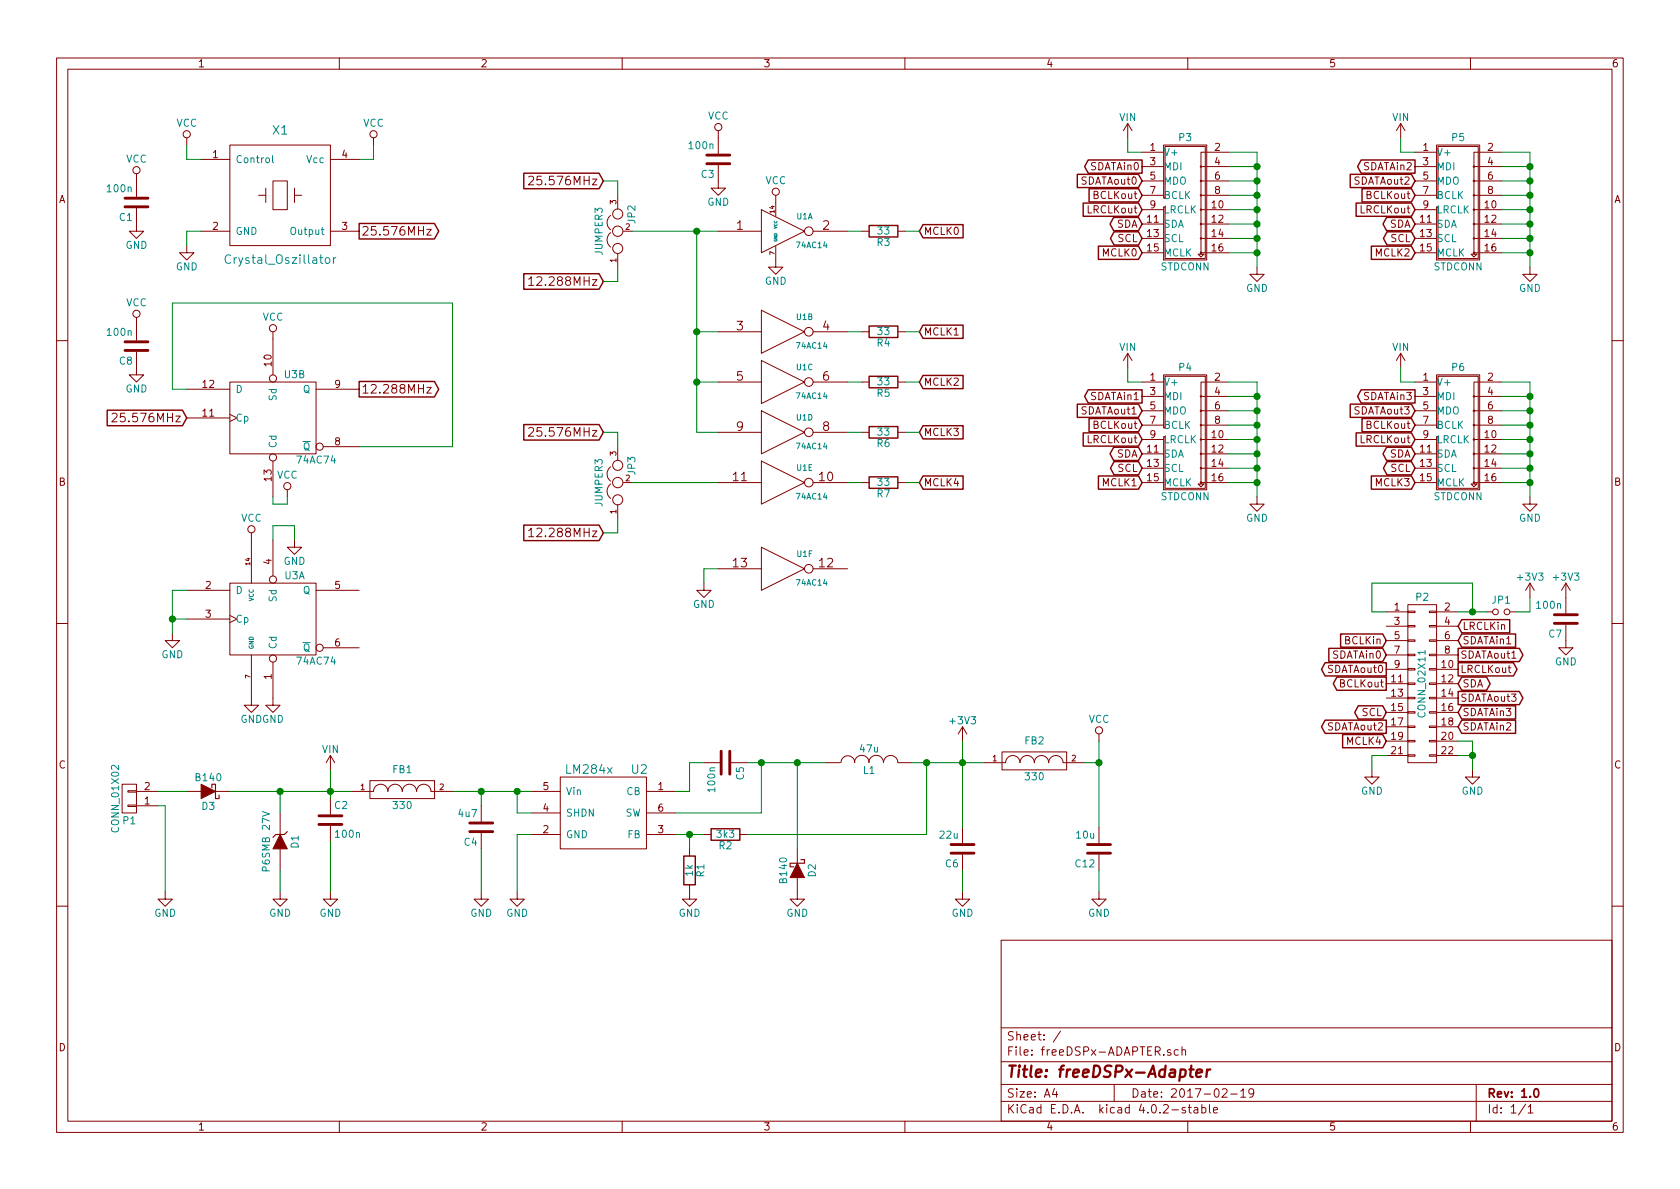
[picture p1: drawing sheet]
EESchema Schematic File Version 2
LIBS:fdsp_amplifier
LIBS:fdsp_connector
LIBS:fdsp_converter
LIBS:fdsp_device
LIBS:fdsp_digital
LIBS:fdsp_dsp
LIBS:fdsp_mechanical
LIBS:fdsp_pinhead
LIBS:fdsp_power
LIBS:fdsp_regulator
LIBS:fdsp_transistor
LIBS:power
LIBS:device
LIBS:transistors
LIBS:conn
LIBS:linear
LIBS:regul
LIBS:74xx
LIBS:cmos4000
LIBS:adc-dac
LIBS:memory
LIBS:xilinx
LIBS:microcontrollers
LIBS:dsp
LIBS:microchip
LIBS:analog_switches
LIBS:motorola
LIBS:texas
LIBS:intel
LIBS:audio
LIBS:interface
LIBS:digital-audio
LIBS:philips
LIBS:display
LIBS:cypress
LIBS:siliconi
LIBS:opto
LIBS:atmel
LIBS:contrib
LIBS:valves
LIBS:freeDSPx-STANDARD_CONNECTOR_ADAPTER-cache
EELAYER 25 0
EELAYER END
$Descr A4 11693 8268
encoding utf-8
Sheet 1 1
Title "freeDSPx-Adapter"
Date "2017-02-19"
Rev "1.0"
Comp ""
Comment1 ""
Comment2 ""
Comment3 ""
Comment4 ""
$EndDescr
$Comp
L GND #PWR01
U 1 1
P 8750 1850
F 0 "#PWR01" H 8750 1600 50  0001 C CNN
F 1 "GND" H 8750 1700 50  0000 C CNN
F 2 "" H 8750 1850 50  0000 C CNN
F 3 "" H 8750 1850 50  0000 C CNN
	1    8750 1850
	1    0    0    -1  
$EndComp
Wire Wire Line
	8550 1750 8750 1750
Wire Wire Line
	8750 1050 8750 1850
Wire Wire Line
	8550 1650 8750 1650
Connection ~ 8750 1750
Wire Wire Line
	8550 1550 8750 1550
Connection ~ 8750 1650
Wire Wire Line
	8550 1450 8750 1450
Connection ~ 8750 1550
Wire Wire Line
	8550 1350 8750 1350
Connection ~ 8750 1450
Wire Wire Line
	8550 1250 8750 1250
Connection ~ 8750 1350
Wire Wire Line
	8550 1150 8750 1150
Connection ~ 8750 1250
Wire Wire Line
	8550 1050 8750 1050
Connection ~ 8750 1150
$Comp
L Crystal_Oszillator X1
U 1 1
P 1950 1350
F 0 "X1" H 1950 1800 60  0000 C CNN
F 1 "Crystal_Oszillator" H 1950 900 60  0000 C CNN
F 2 "fdsp_crystal-oscillator:XO91_HandSoldering" H 1850 1250 60  0001 C CNN
F 3 "http://cdn-reichelt.de/documents/datenblatt/B400/XO91.pdf" H 1850 1250 60  0001 C CNN
F 4 "XO91 24.57600" H 1950 1350 60  0001 C CNN "Reichelt_Best_Nr"
	1    1950 1350
	1    0    0    -1  
$EndComp
$Comp
L GND #PWR02
U 1 1
P 1300 1700
F 0 "#PWR02" H 1300 1450 50  0001 C CNN
F 1 "GND" H 1300 1550 50  0000 C CNN
F 2 "" H 1300 1700 50  0000 C CNN
F 3 "" H 1300 1700 50  0000 C CNN
	1    1300 1700
	1    0    0    -1  
$EndComp
Wire Wire Line
	1400 1600 1300 1600
Wire Wire Line
	1300 1600 1300 1700
$Comp
L GND #PWR03
U 1 1
P 4900 4050
F 0 "#PWR03" H 4900 3800 50  0001 C CNN
F 1 "GND" H 4900 3900 50  0000 C CNN
F 2 "" H 4900 4050 50  0000 C CNN
F 3 "" H 4900 4050 50  0000 C CNN
	1    4900 4050
	1    0    0    -1  
$EndComp
Wire Wire Line
	5000 3950 4900 3950
Wire Wire Line
	4900 3950 4900 4050
Wire Wire Line
	4400 1600 5000 1600
Wire Wire Line
	4850 2300 5000 2300
Wire Wire Line
	4850 3000 5000 3000
Wire Wire Line
	4400 3350 5000 3350
Wire Wire Line
	2600 1100 2500 1100
$Comp
L CONN_02X11 P2
U 1 1
P 9900 4750
F 0 "P2" H 9900 5350 50  0000 C CNN
F 1 "CONN_02X11" V 9900 4750 50  0000 C CNN
F 2 "fdsp_pinheader:Pin_Header_Straight_2x11" H 9900 3550 50  0001 C CNN
F 3 "http://cdn-reichelt.de/documents/datenblatt/C140/DS_MPE_094.pdf" H 9900 3550 50  0001 C CNN
F 4 "MPE 094-2-022" H 9900 4750 60  0001 C CNN "Reichelt_Best_Nr"
	1    9900 4750
	1    0    0    -1  
$EndComp
$Comp
L GND #PWR04
U 1 1
P 950 1550
F 0 "#PWR04" H 950 1300 50  0001 C CNN
F 1 "GND" H 950 1400 50  0000 C CNN
F 2 "" H 950 1550 50  0000 C CNN
F 3 "" H 950 1550 50  0000 C CNN
	1    950  1550
	1    0    0    -1  
$EndComp
$Comp
L GND #PWR05
U 1 1
P 10900 4450
F 0 "#PWR05" H 10900 4200 50  0001 C CNN
F 1 "GND" H 10900 4300 50  0000 C CNN
F 2 "" H 10900 4450 50  0000 C CNN
F 3 "" H 10900 4450 50  0000 C CNN
	1    10900 4450
	1    0    0    -1  
$EndComp
$Comp
L LM284x U2
U 1 1
P 4200 5650
F 0 "U2" H 4450 5950 60  0000 C CNN
F 1 "LM284x" H 4100 5950 60  0000 C CNN
F 2 "fdsp_housing:SOT23-6_1.7x3.0mm_Pitch0.95mm" H 4250 5650 60  0001 C CNN
F 3 "http://cdn-reichelt.de/documents/datenblatt/A200/LM2841-TI.pdf" H 4250 5650 60  0001 C CNN
F 4 "LM 2841 XMK-ADJL" H 4200 5650 60  0001 C CNN "Reichelt_Best_Nr"
	1    4200 5650
	1    0    0    -1  
$EndComp
$Comp
L GND #PWR06
U 1 1
P 3600 6200
F 0 "#PWR06" H 3600 5950 50  0001 C CNN
F 1 "GND" H 3600 6050 50  0000 C CNN
F 2 "" H 3600 6200 50  0000 C CNN
F 3 "" H 3600 6200 50  0000 C CNN
	1    3600 6200
	1    0    0    -1  
$EndComp
Wire Wire Line
	3700 5800 3600 5800
Wire Wire Line
	3600 5800 3600 6200
Wire Wire Line
	3700 5650 3600 5650
Wire Wire Line
	3600 5650 3600 5500
Wire Wire Line
	3150 5500 3700 5500
Wire Wire Line
	3350 5500 3350 5600
Connection ~ 3600 5500
$Comp
L GND #PWR07
U 1 1
P 3350 6200
F 0 "#PWR07" H 3350 5950 50  0001 C CNN
F 1 "GND" H 3350 6050 50  0000 C CNN
F 2 "" H 3350 6200 50  0000 C CNN
F 3 "" H 3350 6200 50  0000 C CNN
	1    3350 6200
	1    0    0    -1  
$EndComp
Wire Wire Line
	5200 5300 5750 5300
Wire Wire Line
	4900 5300 4800 5300
Wire Wire Line
	4800 5300 4800 5500
Wire Wire Line
	4800 5500 4700 5500
$Comp
L L L1
U 1 1
P 6050 5300
F 0 "L1" V 6000 5300 50  0000 C CNN
F 1 "47u" V 6150 5300 50  0000 C CNN
F 2 "fdsp_inductor:Choke_SMD_7.3x7.3_HandSoldering" H 6050 5300 60  0001 C CNN
F 3 "http://cdn-reichelt.de/documents/datenblatt/B400/PIS2812.pdf" H 6050 5300 60  0001 C CNN
F 4 "L-PIS2812 47µ" V 6050 5300 60  0001 C CNN "Reichelt_Best_Nr"
	1    6050 5300
	0    -1   -1   0   
$EndComp
$Comp
L R R1
U 1 1
P 4800 6050
F 0 "R1" V 4880 6050 50  0000 C CNN
F 1 "1k" V 4800 6050 50  0000 C CNN
F 2 "fdsp_resistor:R_0805_HandSoldering" V 4730 6050 50  0001 C CNN
F 3 "http://cdn-reichelt.de/documents/datenblatt/B400/SMD-1206_SMD-0805_SMD-0603%23YAG.pdf" H 4800 6050 50  0001 C CNN
F 4 "SMD-0805 1.00K" V 4800 6050 60  0001 C CNN "Reichelt_Best_Nr"
	1    4800 6050
	1    0    0    -1  
$EndComp
$Comp
L D_Schottky D2
U 1 1
P 5550 6050
F 0 "D2" H 5550 6150 50  0000 C CNN
F 1 "B140" H 5550 5950 50  0000 C CNN
F 2 "fdsp_diode:SMA" H 5550 6050 50  0001 C CNN
F 3 "http://cdn-reichelt.de/documents/datenblatt/A400/B120-B160.pdf" H 5550 6050 50  0001 C CNN
F 4 "B 140 F" H 5550 6050 60  0001 C CNN "Reichelt_Best_Nr"
	1    5550 6050
	0    1    1    0   
$EndComp
Wire Wire Line
	4700 5650 5300 5650
Wire Wire Line
	5300 5650 5300 5300
Connection ~ 5300 5300
$Comp
L R R2
U 1 1
P 5050 5800
F 0 "R2" V 5130 5800 50  0000 C CNN
F 1 "3k3" V 5050 5800 50  0000 C CNN
F 2 "fdsp_resistor:R_0805_HandSoldering" V 4980 5800 50  0001 C CNN
F 3 "http://cdn-reichelt.de/documents/datenblatt/B400/SMD-1206_SMD-0805_SMD-0603%23YAG.pdf" H 5050 5800 50  0001 C CNN
F 4 "SMD-0805 3.30K" V 5050 5800 60  0001 C CNN "Reichelt_Best_Nr"
	1    5050 5800
	0    1    1    0   
$EndComp
Wire Wire Line
	4900 5800 4700 5800
Wire Wire Line
	4800 5900 4800 5800
Connection ~ 4800 5800
$Comp
L GND #PWR08
U 1 1
P 4800 6200
F 0 "#PWR08" H 4800 5950 50  0001 C CNN
F 1 "GND" H 4800 6050 50  0000 C CNN
F 2 "" H 4800 6200 50  0000 C CNN
F 3 "" H 4800 6200 50  0000 C CNN
	1    4800 6200
	1    0    0    -1  
$EndComp
Wire Wire Line
	3350 6200 3350 5900
$Comp
L GND #PWR09
U 1 1
P 5550 6200
F 0 "#PWR09" H 5550 5950 50  0001 C CNN
F 1 "GND" H 5550 6050 50  0000 C CNN
F 2 "" H 5550 6200 50  0000 C CNN
F 3 "" H 5550 6200 50  0000 C CNN
	1    5550 6200
	1    0    0    -1  
$EndComp
Wire Wire Line
	5550 5300 5550 5900
Connection ~ 5550 5300
Wire Wire Line
	5200 5800 6450 5800
Wire Wire Line
	6450 5800 6450 5300
Wire Wire Line
	6350 5300 6850 5300
$Comp
L C C6
U 1 1
P 6700 5900
F 0 "C6" H 6725 6000 50  0000 L CNN
F 1 "22u" H 6725 5800 50  0000 L CNN
F 2 "fdsp_capacitor:C_1206_HandSoldering" H 6738 5750 50  0001 C CNN
F 3 "" H 6700 5900 50  0000 C CNN
F 4 "X7R-G1206 22/10" H 6700 5900 60  0001 C CNN "Reichelt_Best_Nr"
	1    6700 5900
	-1   0    0    1   
$EndComp
$Comp
L GND #PWR010
U 1 1
P 6700 6200
F 0 "#PWR010" H 6700 5950 50  0001 C CNN
F 1 "GND" H 6700 6050 50  0000 C CNN
F 2 "" H 6700 6200 50  0000 C CNN
F 3 "" H 6700 6200 50  0000 C CNN
	1    6700 6200
	1    0    0    -1  
$EndComp
Wire Wire Line
	6700 5150 6700 5750
Connection ~ 6450 5300
Wire Wire Line
	6700 6050 6700 6200
Connection ~ 6700 5300
$Comp
L FILTER FB1
U 1 1
P 2800 5500
F 0 "FB1" H 2800 5650 50  0000 C CNN
F 1 "330" H 2800 5400 50  0000 C CNN
F 2 "fdsp_capacitor:C_0805_HandSoldering" H 2800 5500 50  0001 C CNN
F 3 "" H 2800 5500 50  0000 C CNN
F 4 "BLM21PG 331" H 2800 5500 60  0001 C CNN "Reichelt_Best_Nr"
	1    2800 5500
	1    0    0    -1  
$EndComp
$Comp
L ZENER D1
U 1 1
P 1950 5850
F 0 "D1" H 1950 5950 50  0000 C CNN
F 1 "P6SMB 27V" H 1950 5750 50  0000 C CNN
F 2 "fdsp_diode:SMB" H 1950 5850 50  0001 C CNN
F 3 "http://cdn-reichelt.de/documents/datenblatt/A400/P6SMB-SERIES.pdf" H 1950 5850 50  0001 C CNN
F 4 "P6SMB 27A SMD" H 1950 5850 60  0001 C CNN "Reichelt_Best_Nr"
	1    1950 5850
	0    1    1    0   
$EndComp
$Comp
L GND #PWR011
U 1 1
P 1950 6200
F 0 "#PWR011" H 1950 5950 50  0001 C CNN
F 1 "GND" H 1950 6050 50  0000 C CNN
F 2 "" H 1950 6200 50  0000 C CNN
F 3 "" H 1950 6200 50  0000 C CNN
	1    1950 6200
	1    0    0    -1  
$EndComp
Connection ~ 3350 5500
Wire Wire Line
	1950 5650 1950 5500
Wire Wire Line
	1950 6050 1950 6200
$Comp
L C C2
U 1 1
P 2300 5700
F 0 "C2" H 2325 5800 50  0000 L CNN
F 1 "100n" H 2325 5600 50  0000 L CNN
F 2 "fdsp_capacitor:C_0805_HandSoldering" H 2338 5550 50  0001 C CNN
F 3 "http://cdn-reichelt.de/documents/datenblatt/B300/X7R-G0805%23YAG.pdf" H 2300 5700 50  0001 C CNN
F 4 "X7R-G0805 100N" H 2300 5700 60  0001 C CNN "Reichelt_Best_Nr"
	1    2300 5700
	1    0    0    -1  
$EndComp
$Comp
L GND #PWR012
U 1 1
P 2300 6200
F 0 "#PWR012" H 2300 5950 50  0001 C CNN
F 1 "GND" H 2300 6050 50  0000 C CNN
F 2 "" H 2300 6200 50  0000 C CNN
F 3 "" H 2300 6200 50  0000 C CNN
	1    2300 6200
	1    0    0    -1  
$EndComp
Connection ~ 2300 5500
Wire Wire Line
	2300 5850 2300 6200
Text GLabel 6400 2300 2    51   Input ~ 0
MCLK1
Text GLabel 6400 2650 2    51   Input ~ 0
MCLK2
Text GLabel 6400 3000 2    51   Input ~ 0
MCLK3
Text GLabel 6400 3350 2    51   Input ~ 0
MCLK4
Text GLabel 6400 1600 2    51   Input ~ 0
MCLK0
Text GLabel 7950 1750 0    51   Input ~ 0
MCLK0
Text GLabel 7950 1450 0    51   Input ~ 0
LRCLKout
$Comp
L VIN #PWR013
U 1 1
P 2300 5350
F 0 "#PWR013" H 2300 5200 50  0001 C CNN
F 1 "VIN" H 2300 5490 50  0000 C CNN
F 2 "" H 2300 5350 60  0000 C CNN
F 3 "" H 2300 5350 60  0000 C CNN
	1    2300 5350
	1    0    0    -1  
$EndComp
$Comp
L VIN #PWR014
U 1 1
P 7850 950
F 0 "#PWR014" H 7850 800 50  0001 C CNN
F 1 "VIN" H 7850 1090 50  0000 C CNN
F 2 "" H 7850 950 60  0000 C CNN
F 3 "" H 7850 950 60  0000 C CNN
	1    7850 950 
	1    0    0    -1  
$EndComp
Wire Wire Line
	7950 1050 7850 1050
Wire Wire Line
	7850 1050 7850 950 
$Comp
L GND #PWR015
U 1 1
P 9550 5350
F 0 "#PWR015" H 9550 5100 50  0001 C CNN
F 1 "GND" H 9550 5200 50  0000 C CNN
F 2 "" H 9550 5350 50  0000 C CNN
F 3 "" H 9550 5350 50  0000 C CNN
	1    9550 5350
	1    0    0    -1  
$EndComp
$Comp
L GND #PWR016
U 1 1
P 10250 5350
F 0 "#PWR016" H 10250 5100 50  0001 C CNN
F 1 "GND" H 10250 5200 50  0000 C CNN
F 2 "" H 10250 5350 50  0000 C CNN
F 3 "" H 10250 5350 50  0000 C CNN
	1    10250 5350
	1    0    0    -1  
$EndComp
Wire Wire Line
	10150 5150 10250 5150
Wire Wire Line
	10250 5150 10250 5350
Wire Wire Line
	10150 5250 10250 5250
Connection ~ 10250 5250
Wire Wire Line
	9650 5250 9550 5250
Wire Wire Line
	9550 5250 9550 5350
Text GLabel 9650 5150 0    51   Input ~ 0
MCLK4
$Comp
L Jumper_NO_Small JP1
U 1 1
P 10450 4250
F 0 "JP1" H 10450 4330 50  0000 C CNN
F 1 "Jumper_NO_Small" H 10460 4190 50  0001 C CNN
F 2 "fdsp_pinheader:Pin_Header_Straight_1x02" H 10450 4250 50  0001 C CNN
F 3 "http://cdn-reichelt.de/documents/datenblatt/C140/DS_MPE_087.pdf" H 10450 4250 50  0001 C CNN
F 4 "MPE 087-1-002" H 10450 4250 60  0001 C CNN "Reichelt_Best_Nr"
	1    10450 4250
	1    0    0    -1  
$EndComp
Wire Wire Line
	10150 4250 10350 4250
Wire Wire Line
	10250 4250 10250 4050
Wire Wire Line
	10250 4050 9550 4050
Wire Wire Line
	9550 4050 9550 4250
Wire Wire Line
	9550 4250 9650 4250
Connection ~ 10250 4250
Wire Wire Line
	10550 4250 10650 4250
Wire Wire Line
	10650 4250 10650 4150
Text GLabel 9650 4450 0    51   Input ~ 0
BCLKin
Text GLabel 9650 4550 0    51   Input ~ 0
SDATAin0
Text GLabel 9650 4650 0    51   Output ~ 0
SDATAout0
Text GLabel 9650 4750 0    51   Output ~ 0
BCLKout
Text GLabel 7950 1350 0    51   Input ~ 0
BCLKout
Text GLabel 9650 5050 0    51   Output ~ 0
SDATAout2
Text GLabel 10150 4350 2    51   Input ~ 0
LRCLKin
Text GLabel 10150 4450 2    51   Input ~ 0
SDATAin1
Text GLabel 10150 4550 2    51   Output ~ 0
SDATAout1
Text GLabel 10150 4650 2    51   Output ~ 0
LRCLKout
Text GLabel 10150 5050 2    51   Input ~ 0
SDATAin2
Text GLabel 10150 4950 2    51   Input ~ 0
SDATAin3
Text GLabel 10150 4850 2    51   Output ~ 0
SDATAout3
Text GLabel 7950 1150 0    51   Output ~ 0
SDATAin0
Text GLabel 7950 1250 0    51   Input ~ 0
SDATAout0
Text GLabel 10150 4750 2    51   BiDi ~ 0
SDA
Text GLabel 9650 4950 0    51   BiDi ~ 0
SCL
Text GLabel 7950 1650 0    51   BiDi ~ 0
SCL
Text GLabel 7950 1550 0    51   BiDi ~ 0
SDA
$Comp
L GND #PWR017
U 1 1
P 5000 1250
F 0 "#PWR017" H 5000 1000 50  0001 C CNN
F 1 "GND" H 5000 1100 50  0000 C CNN
F 2 "" H 5000 1250 50  0000 C CNN
F 3 "" H 5000 1250 50  0000 C CNN
	1    5000 1250
	1    0    0    -1  
$EndComp
$Comp
L STDCONN P4
U 1 1
P 8250 3000
F 0 "P4" H 8250 3450 50  0000 C CNN
F 1 "STDCONN" H 8250 2550 50  0000 C CNN
F 2 "fdsp_connector:IDC_Header_Straight_16pins" H 8250 1800 60  0001 C CNN
F 3 "http://cdn-reichelt.de/documents/datenblatt/C151/BH1S-XX-L.pdf" H 8250 1800 60  0001 C CNN
F 4 "WSL 16G" H 8250 3000 60  0001 C CNN "Reichelt_Best_Nr"
	1    8250 3000
	1    0    0    -1  
$EndComp
$Comp
L GND #PWR018
U 1 1
P 8750 3450
F 0 "#PWR018" H 8750 3200 50  0001 C CNN
F 1 "GND" H 8750 3300 50  0000 C CNN
F 2 "" H 8750 3450 50  0000 C CNN
F 3 "" H 8750 3450 50  0000 C CNN
	1    8750 3450
	1    0    0    -1  
$EndComp
Wire Wire Line
	8550 3350 8750 3350
Wire Wire Line
	8750 2650 8750 3450
Wire Wire Line
	8550 3250 8750 3250
Connection ~ 8750 3350
Wire Wire Line
	8550 3150 8750 3150
Connection ~ 8750 3250
Wire Wire Line
	8550 3050 8750 3050
Connection ~ 8750 3150
Wire Wire Line
	8550 2950 8750 2950
Connection ~ 8750 3050
Wire Wire Line
	8550 2850 8750 2850
Connection ~ 8750 2950
Wire Wire Line
	8550 2750 8750 2750
Connection ~ 8750 2850
Wire Wire Line
	8550 2650 8750 2650
Connection ~ 8750 2750
Text GLabel 7950 3350 0    51   Input ~ 0
MCLK1
Text GLabel 7950 3050 0    51   Input ~ 0
LRCLKout
$Comp
L VIN #PWR019
U 1 1
P 7850 2550
F 0 "#PWR019" H 7850 2400 50  0001 C CNN
F 1 "VIN" H 7850 2690 50  0000 C CNN
F 2 "" H 7850 2550 60  0000 C CNN
F 3 "" H 7850 2550 60  0000 C CNN
	1    7850 2550
	1    0    0    -1  
$EndComp
Wire Wire Line
	7950 2650 7850 2650
Wire Wire Line
	7850 2650 7850 2550
Text GLabel 7950 2950 0    51   Input ~ 0
BCLKout
Text GLabel 7950 2750 0    51   Output ~ 0
SDATAin1
Text GLabel 7950 2850 0    51   Input ~ 0
SDATAout1
Text GLabel 7950 3250 0    51   BiDi ~ 0
SCL
Text GLabel 7950 3150 0    51   BiDi ~ 0
SDA
$Comp
L GND #PWR020
U 1 1
P 10650 1850
F 0 "#PWR020" H 10650 1600 50  0001 C CNN
F 1 "GND" H 10650 1700 50  0000 C CNN
F 2 "" H 10650 1850 50  0000 C CNN
F 3 "" H 10650 1850 50  0000 C CNN
	1    10650 1850
	1    0    0    -1  
$EndComp
Wire Wire Line
	10450 1750 10650 1750
Wire Wire Line
	10650 1050 10650 1850
Wire Wire Line
	10450 1650 10650 1650
Connection ~ 10650 1750
Wire Wire Line
	10450 1550 10650 1550
Connection ~ 10650 1650
Wire Wire Line
	10450 1450 10650 1450
Connection ~ 10650 1550
Wire Wire Line
	10450 1350 10650 1350
Connection ~ 10650 1450
Wire Wire Line
	10450 1250 10650 1250
Connection ~ 10650 1350
Wire Wire Line
	10450 1150 10650 1150
Connection ~ 10650 1250
Wire Wire Line
	10450 1050 10650 1050
Connection ~ 10650 1150
Text GLabel 9850 1750 0    51   Input ~ 0
MCLK2
Text GLabel 9850 1450 0    51   Input ~ 0
LRCLKout
$Comp
L VIN #PWR021
U 1 1
P 9750 950
F 0 "#PWR021" H 9750 800 50  0001 C CNN
F 1 "VIN" H 9750 1090 50  0000 C CNN
F 2 "" H 9750 950 60  0000 C CNN
F 3 "" H 9750 950 60  0000 C CNN
	1    9750 950 
	1    0    0    -1  
$EndComp
Wire Wire Line
	9850 1050 9750 1050
Wire Wire Line
	9750 1050 9750 950 
Text GLabel 9850 1350 0    51   Input ~ 0
BCLKout
Text GLabel 9850 1150 0    51   Output ~ 0
SDATAin2
Text GLabel 9850 1250 0    51   Input ~ 0
SDATAout2
Text GLabel 9850 1650 0    51   BiDi ~ 0
SCL
Text GLabel 9850 1550 0    51   BiDi ~ 0
SDA
$Comp
L GND #PWR022
U 1 1
P 10650 3450
F 0 "#PWR022" H 10650 3200 50  0001 C CNN
F 1 "GND" H 10650 3300 50  0000 C CNN
F 2 "" H 10650 3450 50  0000 C CNN
F 3 "" H 10650 3450 50  0000 C CNN
	1    10650 3450
	1    0    0    -1  
$EndComp
Wire Wire Line
	10450 3350 10650 3350
Wire Wire Line
	10650 2650 10650 3450
Wire Wire Line
	10450 3250 10650 3250
Connection ~ 10650 3350
Wire Wire Line
	10450 3150 10650 3150
Connection ~ 10650 3250
Wire Wire Line
	10450 3050 10650 3050
Connection ~ 10650 3150
Wire Wire Line
	10450 2950 10650 2950
Connection ~ 10650 3050
Wire Wire Line
	10450 2850 10650 2850
Connection ~ 10650 2950
Wire Wire Line
	10450 2750 10650 2750
Connection ~ 10650 2850
Wire Wire Line
	10450 2650 10650 2650
Connection ~ 10650 2750
Text GLabel 9850 3350 0    51   Input ~ 0
MCLK3
Text GLabel 9850 3050 0    51   Input ~ 0
LRCLKout
$Comp
L VIN #PWR023
U 1 1
P 9750 2550
F 0 "#PWR023" H 9750 2400 50  0001 C CNN
F 1 "VIN" H 9750 2690 50  0000 C CNN
F 2 "" H 9750 2550 60  0000 C CNN
F 3 "" H 9750 2550 60  0000 C CNN
	1    9750 2550
	1    0    0    -1  
$EndComp
Wire Wire Line
	9850 2650 9750 2650
Wire Wire Line
	9750 2650 9750 2550
Text GLabel 9850 2950 0    51   Input ~ 0
BCLKout
Text GLabel 9850 2750 0    51   Output ~ 0
SDATAin3
Text GLabel 9850 2850 0    51   Input ~ 0
SDATAout3
Text GLabel 9850 3250 0    51   BiDi ~ 0
SCL
Text GLabel 9850 3150 0    51   BiDi ~ 0
SDA
$Comp
L STDCONN P3
U 1 1
P 8250 1400
F 0 "P3" H 8250 1850 50  0000 C CNN
F 1 "STDCONN" H 8250 950 50  0000 C CNN
F 2 "fdsp_connector:IDC_Header_Straight_16pins" H 8250 200 60  0001 C CNN
F 3 "http://cdn-reichelt.de/documents/datenblatt/C151/BH1S-XX-L.pdf" H 8250 200 60  0001 C CNN
F 4 "WSL 16G" H 8250 1400 60  0001 C CNN "Reichelt_Best_Nr"
	1    8250 1400
	1    0    0    -1  
$EndComp
$Comp
L STDCONN P5
U 1 1
P 10150 1400
F 0 "P5" H 10150 1850 50  0000 C CNN
F 1 "STDCONN" H 10150 950 50  0000 C CNN
F 2 "fdsp_connector:IDC_Header_Straight_16pins" H 10150 200 60  0001 C CNN
F 3 "http://cdn-reichelt.de/documents/datenblatt/C151/BH1S-XX-L.pdf" H 10150 200 60  0001 C CNN
F 4 "WSL 16G" H 10150 1400 60  0001 C CNN "Reichelt_Best_Nr"
	1    10150 1400
	1    0    0    -1  
$EndComp
$Comp
L STDCONN P6
U 1 1
P 10150 3000
F 0 "P6" H 10150 3450 50  0000 C CNN
F 1 "STDCONN" H 10150 2550 50  0000 C CNN
F 2 "fdsp_connector:IDC_Header_Straight_16pins" H 10150 1800 60  0001 C CNN
F 3 "http://cdn-reichelt.de/documents/datenblatt/C151/BH1S-XX-L.pdf" H 10150 1800 60  0001 C CNN
F 4 "WSL 16G" H 10150 3000 60  0001 C CNN "Reichelt_Best_Nr"
	1    10150 3000
	1    0    0    -1  
$EndComp
$Comp
L CONN_01X02 P1
U 1 1
P 900 5550
F 0 "P1" H 900 5700 50  0000 C CNN
F 1 "CONN_01X02" V 1000 5550 50  0000 C CNN
F 2 "fdsp_connector:RIACON101-2" H 900 5550 50  0001 C CNN
F 3 "http://cdn-reichelt.de/documents/datenblatt/C100/AKL101%23RIA.pdf" H 900 5550 50  0001 C CNN
F 4 "AKL 101-02" H 900 5550 60  0001 C CNN "Reichelt_Best_Nr"
	1    900  5550
	-1   0    0    1   
$EndComp
$Comp
L GND #PWR024
U 1 1
P 1150 6200
F 0 "#PWR024" H 1150 5950 50  0001 C CNN
F 1 "GND" H 1150 6050 50  0000 C CNN
F 2 "" H 1150 6200 50  0000 C CNN
F 3 "" H 1150 6200 50  0000 C CNN
	1    1150 6200
	1    0    0    -1  
$EndComp
Connection ~ 1950 5500
Wire Wire Line
	1100 5600 1150 5600
Wire Wire Line
	1150 5600 1150 6200
$Comp
L C C5
U 1 1
P 5050 5300
F 0 "C5" H 5075 5400 50  0000 L CNN
F 1 "100n" H 5075 5200 50  0000 L CNN
F 2 "fdsp_capacitor:C_0805_HandSoldering" H 5088 5150 50  0001 C CNN
F 3 "" H 5050 5300 50  0000 C CNN
F 4 "X7R-G0805 100N" H 5050 5300 60  0001 C CNN "Reichelt_Best_Nr"
	1    5050 5300
	0    1    1    0   
$EndComp
$Comp
L C C3
U 1 1
P 5000 1100
F 0 "C3" H 5025 1200 50  0000 L CNN
F 1 "100n" H 5025 1000 50  0000 L CNN
F 2 "fdsp_capacitor:C_0805_HandSoldering" H 5038 950 50  0001 C CNN
F 3 "http://cdn-reichelt.de/documents/datenblatt/B300/X7R-G0805%23YAG.pdf" H 5000 1100 50  0001 C CNN
F 4 "X7R-G0805 100N" H 5000 1100 60  0001 C CNN "Reichelt_Best_Nr"
	1    5000 1100
	-1   0    0    1   
$EndComp
$Comp
L C C1
U 1 1
P 950 1400
F 0 "C1" H 975 1500 50  0000 L CNN
F 1 "100n" H 975 1300 50  0000 L CNN
F 2 "fdsp_capacitor:C_0805_HandSoldering" H 988 1250 50  0001 C CNN
F 3 "http://cdn-reichelt.de/documents/datenblatt/B300/X7R-G0805%23YAG.pdf" H 950 1400 50  0001 C CNN
F 4 "X7R-G0805 100N" H 950 1400 60  0001 C CNN "Reichelt_Best_Nr"
	1    950  1400
	-1   0    0    1   
$EndComp
$Comp
L C C7
U 1 1
P 10900 4300
F 0 "C7" H 10925 4400 50  0000 L CNN
F 1 "100n" H 10925 4200 50  0000 L CNN
F 2 "fdsp_capacitor:C_0805_HandSoldering" H 10938 4150 50  0001 C CNN
F 3 "http://cdn-reichelt.de/documents/datenblatt/B300/X7R-G0805%23YAG.pdf" H 10900 4300 50  0001 C CNN
F 4 "X7R-G0805 100N" H 10900 4300 60  0001 C CNN "Reichelt_Best_Nr"
	1    10900 4300
	-1   0    0    1   
$EndComp
$Comp
L C C4
U 1 1
P 3350 5750
F 0 "C4" H 3375 5850 50  0000 L CNN
F 1 "4u7" H 3375 5650 50  0000 L CNN
F 2 "fdsp_capacitor:C_1206_HandSoldering" H 3388 5600 50  0001 C CNN
F 3 "" H 3350 5750 50  0000 C CNN
F 4 "X7R-G1206 4.7/50" H 3350 5750 60  0001 C CNN "Reichelt_Best_Nr"
	1    3350 5750
	-1   0    0    1   
$EndComp
$Comp
L D_Schottky D3
U 1 1
P 1450 5500
F 0 "D3" H 1450 5600 50  0000 C CNN
F 1 "B140" H 1450 5400 50  0000 C CNN
F 2 "fdsp_diode:SMA" H 1450 5500 50  0001 C CNN
F 3 "http://cdn-reichelt.de/documents/datenblatt/A400/B120-B160.pdf" H 1450 5500 50  0001 C CNN
F 4 "B 140 F" H 1450 5500 60  0001 C CNN "Reichelt_Best_Nr"
	1    1450 5500
	-1   0    0    1   
$EndComp
Wire Wire Line
	1300 5500 1100 5500
$Comp
L 74HC14 U1
U 1 1
P 5450 1600
F 0 "U1" H 5600 1700 40  0000 C CNN
F 1 "74AC14" H 5650 1500 40  0000 C CNN
F 2 "fdsp_housing:SO14_3.9x8.7mm_Pitch1.27mm" H 5450 1600 60  0001 C CNN
F 3 "http://cdn-reichelt.de/documents/datenblatt/A200/74AC14D-SMD_ON.pdf" H 5450 1600 60  0001 C CNN
F 4 "74AC 14D-SMD" H 5450 1600 60  0001 C CNN "Reichelt_Best_Nr"
	1    5450 1600
	1    0    0    -1  
$EndComp
$Comp
L 74HC14 U1
U 2 1
P 5450 2300
F 0 "U1" H 5600 2400 40  0000 C CNN
F 1 "74AC14" H 5650 2200 40  0000 C CNN
F 2 "" H 5450 2300 60  0000 C CNN
F 3 "" H 5450 2300 60  0000 C CNN
	2    5450 2300
	1    0    0    -1  
$EndComp
$Comp
L 74HC14 U1
U 3 1
P 5450 2650
F 0 "U1" H 5600 2750 40  0000 C CNN
F 1 "74AC14" H 5650 2550 40  0000 C CNN
F 2 "" H 5450 2650 60  0000 C CNN
F 3 "" H 5450 2650 60  0000 C CNN
	3    5450 2650
	1    0    0    -1  
$EndComp
$Comp
L 74HC14 U1
U 4 1
P 5450 3000
F 0 "U1" H 5600 3100 40  0000 C CNN
F 1 "74AC14" H 5650 2900 40  0000 C CNN
F 2 "" H 5450 3000 60  0000 C CNN
F 3 "" H 5450 3000 60  0000 C CNN
	4    5450 3000
	1    0    0    -1  
$EndComp
$Comp
L 74HC14 U1
U 5 1
P 5450 3350
F 0 "U1" H 5600 3450 40  0000 C CNN
F 1 "74AC14" H 5650 3250 40  0000 C CNN
F 2 "" H 5450 3350 60  0000 C CNN
F 3 "" H 5450 3350 60  0000 C CNN
	5    5450 3350
	1    0    0    -1  
$EndComp
$Comp
L 74HC14 U1
U 6 1
P 5450 3950
F 0 "U1" H 5600 4050 40  0000 C CNN
F 1 "74AC14" H 5650 3850 40  0000 C CNN
F 2 "" H 5450 3950 60  0000 C CNN
F 3 "" H 5450 3950 60  0000 C CNN
	6    5450 3950
	1    0    0    -1  
$EndComp
$Comp
L GND #PWR025
U 1 1
P 5400 1800
F 0 "#PWR025" H 5400 1550 50  0001 C CNN
F 1 "GND" H 5400 1650 50  0000 C CNN
F 2 "" H 5400 1800 50  0000 C CNN
F 3 "" H 5400 1800 50  0000 C CNN
	1    5400 1800
	1    0    0    -1  
$EndComp
$Comp
L +3V3 #PWR026
U 1 1
P 6700 5150
F 0 "#PWR026" H 6700 5000 50  0001 C CNN
F 1 "+3V3" H 6700 5290 50  0000 C CNN
F 2 "" H 6700 5150 60  0000 C CNN
F 3 "" H 6700 5150 60  0000 C CNN
	1    6700 5150
	1    0    0    -1  
$EndComp
$Comp
L +3V3 #PWR027
U 1 1
P 10650 4150
F 0 "#PWR027" H 10650 4000 50  0001 C CNN
F 1 "+3V3" H 10650 4290 50  0000 C CNN
F 2 "" H 10650 4150 60  0000 C CNN
F 3 "" H 10650 4150 60  0000 C CNN
	1    10650 4150
	1    0    0    -1  
$EndComp
$Comp
L +3V3 #PWR028
U 1 1
P 10900 4150
F 0 "#PWR028" H 10900 4000 50  0001 C CNN
F 1 "+3V3" H 10900 4290 50  0000 C CNN
F 2 "" H 10900 4150 60  0000 C CNN
F 3 "" H 10900 4150 60  0000 C CNN
	1    10900 4150
	1    0    0    -1  
$EndComp
$Comp
L R R3
U 1 1
P 6150 1600
F 0 "R3" V 6230 1600 50  0000 C CNN
F 1 "33" V 6150 1600 50  0000 C CNN
F 2 "fdsp_resistor:R_0805_HandSoldering" V 6080 1600 50  0001 C CNN
F 3 "http://cdn-reichelt.de/documents/datenblatt/B400/SMD-1206_SMD-0805_SMD-0603%23YAG.pdf" H 6150 1600 50  0001 C CNN
F 4 "SMD-0805 33.0" V 6150 1600 60  0001 C CNN "Reichelt_Best_Nr"
	1    6150 1600
	0    1    1    0   
$EndComp
$Comp
L R R4
U 1 1
P 6150 2300
F 0 "R4" V 6230 2300 50  0000 C CNN
F 1 "33" V 6150 2300 50  0000 C CNN
F 2 "fdsp_resistor:R_0805_HandSoldering" V 6080 2300 50  0001 C CNN
F 3 "http://cdn-reichelt.de/documents/datenblatt/B400/SMD-1206_SMD-0805_SMD-0603%23YAG.pdf" H 6150 2300 50  0001 C CNN
F 4 "SMD-0805 33.0" V 6150 2300 60  0001 C CNN "Reichelt_Best_Nr"
	1    6150 2300
	0    1    1    0   
$EndComp
$Comp
L R R5
U 1 1
P 6150 2650
F 0 "R5" V 6230 2650 50  0000 C CNN
F 1 "33" V 6150 2650 50  0000 C CNN
F 2 "fdsp_resistor:R_0805_HandSoldering" V 6080 2650 50  0001 C CNN
F 3 "http://cdn-reichelt.de/documents/datenblatt/B400/SMD-1206_SMD-0805_SMD-0603%23YAG.pdf" H 6150 2650 50  0001 C CNN
F 4 "SMD-0805 33.0" V 6150 2650 60  0001 C CNN "Reichelt_Best_Nr"
	1    6150 2650
	0    1    1    0   
$EndComp
$Comp
L R R6
U 1 1
P 6150 3000
F 0 "R6" V 6230 3000 50  0000 C CNN
F 1 "33" V 6150 3000 50  0000 C CNN
F 2 "fdsp_resistor:R_0805_HandSoldering" V 6080 3000 50  0001 C CNN
F 3 "http://cdn-reichelt.de/documents/datenblatt/B400/SMD-1206_SMD-0805_SMD-0603%23YAG.pdf" H 6150 3000 50  0001 C CNN
F 4 "SMD-0805 33.0" V 6150 3000 60  0001 C CNN "Reichelt_Best_Nr"
	1    6150 3000
	0    1    1    0   
$EndComp
$Comp
L R R7
U 1 1
P 6150 3350
F 0 "R7" V 6230 3350 50  0000 C CNN
F 1 "33" V 6150 3350 50  0000 C CNN
F 2 "fdsp_resistor:R_0805_HandSoldering" V 6080 3350 50  0001 C CNN
F 3 "http://cdn-reichelt.de/documents/datenblatt/B400/SMD-1206_SMD-0805_SMD-0603%23YAG.pdf" H 6150 3350 50  0001 C CNN
F 4 "SMD-0805 33.0" V 6150 3350 60  0001 C CNN "Reichelt_Best_Nr"
	1    6150 3350
	0    1    1    0   
$EndComp
Wire Wire Line
	6400 1600 6300 1600
Wire Wire Line
	6000 1600 5900 1600
Wire Wire Line
	6000 2300 5900 2300
Wire Wire Line
	6400 2300 6300 2300
Wire Wire Line
	6400 2650 6300 2650
Wire Wire Line
	6400 3000 6300 3000
Wire Wire Line
	6400 3350 6300 3350
Wire Wire Line
	6000 3350 5900 3350
Wire Wire Line
	6000 3000 5900 3000
Wire Wire Line
	6000 2650 5900 2650
$Comp
L FILTER FB2
U 1 1
P 7200 5300
F 0 "FB2" H 7200 5450 50  0000 C CNN
F 1 "330" H 7200 5200 50  0000 C CNN
F 2 "fdsp_capacitor:C_0805_HandSoldering" H 7200 5300 50  0001 C CNN
F 3 "" H 7200 5300 50  0000 C CNN
F 4 "BLM21PG 331" H 7200 5300 60  0001 C CNN "Reichelt_Best_Nr"
	1    7200 5300
	1    0    0    -1  
$EndComp
$Comp
L C C12
U 1 1
P 7650 5900
F 0 "C12" H 7675 6000 50  0000 L CNN
F 1 "10u" H 7675 5800 50  0000 L CNN
F 2 "fdsp_capacitor:C_1206_HandSoldering" H 7688 5750 50  0001 C CNN
F 3 "" H 7650 5900 50  0000 C CNN
F 4 "X7R-G1206 10/16" H 7650 5900 60  0001 C CNN "Reichelt_Best_Nr"
	1    7650 5900
	-1   0    0    1   
$EndComp
$Comp
L GND #PWR029
U 1 1
P 7650 6200
F 0 "#PWR029" H 7650 5950 50  0001 C CNN
F 1 "GND" H 7650 6050 50  0000 C CNN
F 2 "" H 7650 6200 50  0000 C CNN
F 3 "" H 7650 6200 50  0000 C CNN
	1    7650 6200
	1    0    0    -1  
$EndComp
Wire Wire Line
	4850 2650 5000 2650
Connection ~ 4850 2650
$Comp
L JUMPER3 JP2
U 1 1
P 4300 1600
F 0 "JP2" H 4350 1500 50  0000 L CNN
F 1 "JUMPER3" H 4300 1700 50  0000 C BNN
F 2 "fdsp_pinheader:Pin_Header_Straight_1x03" H 4300 1600 60  0001 C CNN
F 3 "http://cdn-reichelt.de/documents/datenblatt/C140/DS_MPE_087.pdf" H 4300 1600 60  0001 C CNN
F 4 "MPE 087-1-003" H 4300 1600 60  0001 C CNN "Reichelt_Best_Nr"
	1    4300 1600
	0    -1   -1   0   
$EndComp
$Comp
L JUMPER3 JP3
U 1 1
P 4300 3350
F 0 "JP3" H 4350 3250 50  0000 L CNN
F 1 "JUMPER3" H 4300 3450 50  0000 C BNN
F 2 "fdsp_pinheader:Pin_Header_Straight_1x03" H 4300 3350 60  0001 C CNN
F 3 "http://cdn-reichelt.de/documents/datenblatt/C140/DS_MPE_087.pdf" H 4300 3350 60  0001 C CNN
F 4 "MPE 087-1-003" H 4300 3350 60  0001 C CNN "Reichelt_Best_Nr"
	1    4300 3350
	0    -1   -1   0   
$EndComp
$Comp
L 74HC74 U3
U 1 1
P 1900 4300
F 0 "U3" H 2050 4600 50  0000 C CNN
F 1 "74AC74" H 2200 4005 50  0000 C CNN
F 2 "fdsp_housing:SO14_3.9x8.7mm_Pitch1.27mm" H 1900 4300 50  0001 C CNN
F 3 "http://cdn-reichelt.de/documents/datenblatt/A200/74AC74_74AC74D-SMD_FAI.pdf" H 1900 4300 50  0001 C CNN
F 4 "74AC 74D-SMD" H 1900 4300 60  0001 C CNN "Reichelt_Best_Nr"
	1    1900 4300
	1    0    0    -1  
$EndComp
$Comp
L 74HC74 U3
U 2 1
P 1900 2900
F 0 "U3" H 2050 3200 50  0000 C CNN
F 1 "74AC74" H 2200 2605 50  0000 C CNN
F 2 "" H 1900 2900 50  0000 C CNN
F 3 "" H 1900 2900 50  0000 C CNN
	2    1900 2900
	1    0    0    -1  
$EndComp
$Comp
L GND #PWR030
U 1 1
P 1750 4850
F 0 "#PWR030" H 1750 4600 50  0001 C CNN
F 1 "GND" H 1750 4700 50  0000 C CNN
F 2 "" H 1750 4850 50  0000 C CNN
F 3 "" H 1750 4850 50  0000 C CNN
	1    1750 4850
	1    0    0    -1  
$EndComp
$Comp
L VCC #PWR031
U 1 1
P 7650 5150
F 0 "#PWR031" H 7650 5000 50  0001 C CNN
F 1 "VCC" H 7650 5300 50  0000 C CNN
F 2 "" H 7650 5150 60  0000 C CNN
F 3 "" H 7650 5150 60  0000 C CNN
	1    7650 5150
	1    0    0    -1  
$EndComp
Wire Wire Line
	7550 5300 7650 5300
Wire Wire Line
	7650 5150 7650 5750
$Comp
L VCC #PWR032
U 1 1
P 2600 1000
F 0 "#PWR032" H 2600 850 50  0001 C CNN
F 1 "VCC" H 2600 1150 50  0000 C CNN
F 2 "" H 2600 1000 60  0000 C CNN
F 3 "" H 2600 1000 60  0000 C CNN
	1    2600 1000
	1    0    0    -1  
$EndComp
$Comp
L VCC #PWR033
U 1 1
P 950 1250
F 0 "#PWR033" H 950 1100 50  0001 C CNN
F 1 "VCC" H 950 1400 50  0000 C CNN
F 2 "" H 950 1250 60  0000 C CNN
F 3 "" H 950 1250 60  0000 C CNN
	1    950  1250
	1    0    0    -1  
$EndComp
Wire Wire Line
	2600 1100 2600 1000
$Comp
L VCC #PWR034
U 1 1
P 5400 1400
F 0 "#PWR034" H 5400 1250 50  0001 C CNN
F 1 "VCC" H 5400 1550 50  0000 C CNN
F 2 "" H 5400 1400 60  0000 C CNN
F 3 "" H 5400 1400 60  0000 C CNN
	1    5400 1400
	1    0    0    -1  
$EndComp
$Comp
L VCC #PWR035
U 1 1
P 5000 950
F 0 "#PWR035" H 5000 800 50  0001 C CNN
F 1 "VCC" H 5000 1100 50  0000 C CNN
F 2 "" H 5000 950 60  0000 C CNN
F 3 "" H 5000 950 60  0000 C CNN
	1    5000 950 
	1    0    0    -1  
$EndComp
Connection ~ 7650 5300
Wire Wire Line
	7650 6050 7650 6200
$Comp
L VCC #PWR036
U 1 1
P 1750 3750
F 0 "#PWR036" H 1750 3600 50  0001 C CNN
F 1 "VCC" H 1750 3900 50  0000 C CNN
F 2 "" H 1750 3750 60  0000 C CNN
F 3 "" H 1750 3750 60  0000 C CNN
	1    1750 3750
	1    0    0    -1  
$EndComp
Wire Wire Line
	1300 2700 1200 2700
Wire Wire Line
	1200 2700 1200 2100
Wire Wire Line
	1200 2100 3150 2100
Wire Wire Line
	2500 3100 3150 3100
Text GLabel 4200 1950 0    60   Input ~ 0
12.288MHz
Text GLabel 4200 1250 0    60   Input ~ 0
25.576MHz
Wire Wire Line
	4300 1350 4300 1250
Wire Wire Line
	4300 1250 4200 1250
Wire Wire Line
	4200 1950 4300 1950
Wire Wire Line
	4300 1950 4300 1850
Text GLabel 4200 3700 0    60   Input ~ 0
12.288MHz
Text GLabel 4200 3000 0    60   Input ~ 0
25.576MHz
Wire Wire Line
	4300 3000 4200 3000
Wire Wire Line
	4200 3700 4300 3700
Wire Wire Line
	4300 3100 4300 3000
Wire Wire Line
	4300 3700 4300 3600
Text GLabel 2500 1600 2    60   Output ~ 0
25.576MHz
Text GLabel 1300 2900 0    60   Input ~ 0
25.576MHz
Text GLabel 2500 2700 2    60   Output ~ 0
12.288MHz
Wire Wire Line
	3150 3100 3150 2100
$Comp
L GND #PWR037
U 1 1
P 950 2550
F 0 "#PWR037" H 950 2300 50  0001 C CNN
F 1 "GND" H 950 2400 50  0000 C CNN
F 2 "" H 950 2550 50  0000 C CNN
F 3 "" H 950 2550 50  0000 C CNN
	1    950  2550
	1    0    0    -1  
$EndComp
$Comp
L C C8
U 1 1
P 950 2400
F 0 "C8" H 975 2500 50  0000 L CNN
F 1 "100n" H 975 2300 50  0000 L CNN
F 2 "fdsp_capacitor:C_0805_HandSoldering" H 988 2250 50  0001 C CNN
F 3 "http://cdn-reichelt.de/documents/datenblatt/B300/X7R-G0805%23YAG.pdf" H 950 2400 50  0001 C CNN
F 4 "X7R-G0805 100N" H 950 2400 60  0001 C CNN "Reichelt_Best_Nr"
	1    950  2400
	-1   0    0    1   
$EndComp
$Comp
L VCC #PWR038
U 1 1
P 950 2250
F 0 "#PWR038" H 950 2100 50  0001 C CNN
F 1 "VCC" H 950 2400 50  0000 C CNN
F 2 "" H 950 2250 60  0000 C CNN
F 3 "" H 950 2250 60  0000 C CNN
	1    950  2250
	1    0    0    -1  
$EndComp
Wire Wire Line
	1600 5500 2450 5500
Wire Wire Line
	2300 5350 2300 5550
$Comp
L GND #PWR039
U 1 1
P 1200 4400
F 0 "#PWR039" H 1200 4150 50  0001 C CNN
F 1 "GND" H 1200 4250 50  0000 C CNN
F 2 "" H 1200 4400 50  0000 C CNN
F 3 "" H 1200 4400 50  0000 C CNN
	1    1200 4400
	1    0    0    -1  
$EndComp
Wire Wire Line
	1300 4300 1200 4300
Wire Wire Line
	1200 4100 1200 4400
Wire Wire Line
	1300 4100 1200 4100
Connection ~ 1200 4300
$Comp
L GND #PWR040
U 1 1
P 1900 4850
F 0 "#PWR040" H 1900 4600 50  0001 C CNN
F 1 "GND" H 1900 4700 50  0000 C CNN
F 2 "" H 1900 4850 50  0000 C CNN
F 3 "" H 1900 4850 50  0000 C CNN
	1    1900 4850
	1    0    0    -1  
$EndComp
$Comp
L GND #PWR041
U 1 1
P 2050 3750
F 0 "#PWR041" H 2050 3500 50  0001 C CNN
F 1 "GND" H 2050 3600 50  0000 C CNN
F 2 "" H 2050 3750 50  0000 C CNN
F 3 "" H 2050 3750 50  0000 C CNN
	1    2050 3750
	1    0    0    -1  
$EndComp
Wire Wire Line
	1900 3750 1900 3650
Wire Wire Line
	1900 3650 2050 3650
Wire Wire Line
	2050 3650 2050 3750
Connection ~ 4850 1600
Connection ~ 4850 2300
Wire Wire Line
	4850 1600 4850 3000
$Comp
L VCC #PWR042
U 1 1
P 1900 2350
F 0 "#PWR042" H 1900 2200 50  0001 C CNN
F 1 "VCC" H 1900 2500 50  0000 C CNN
F 2 "" H 1900 2350 60  0000 C CNN
F 3 "" H 1900 2350 60  0000 C CNN
	1    1900 2350
	1    0    0    -1  
$EndComp
$Comp
L VCC #PWR043
U 1 1
P 2000 3450
F 0 "#PWR043" H 2000 3300 50  0001 C CNN
F 1 "VCC" H 2000 3600 50  0000 C CNN
F 2 "" H 2000 3450 60  0000 C CNN
F 3 "" H 2000 3450 60  0000 C CNN
	1    2000 3450
	1    0    0    -1  
$EndComp
Wire Wire Line
	1900 3450 1900 3500
Wire Wire Line
	1900 3500 2000 3500
Wire Wire Line
	2000 3500 2000 3450
$Comp
L VCC #PWR044
U 1 1
P 1300 1000
F 0 "#PWR044" H 1300 850 50  0001 C CNN
F 1 "VCC" H 1300 1150 50  0000 C CNN
F 2 "" H 1300 1000 60  0000 C CNN
F 3 "" H 1300 1000 60  0000 C CNN
	1    1300 1000
	1    0    0    -1  
$EndComp
Wire Wire Line
	1400 1100 1300 1100
Wire Wire Line
	1300 1100 1300 1000
$EndSCHEMATC
